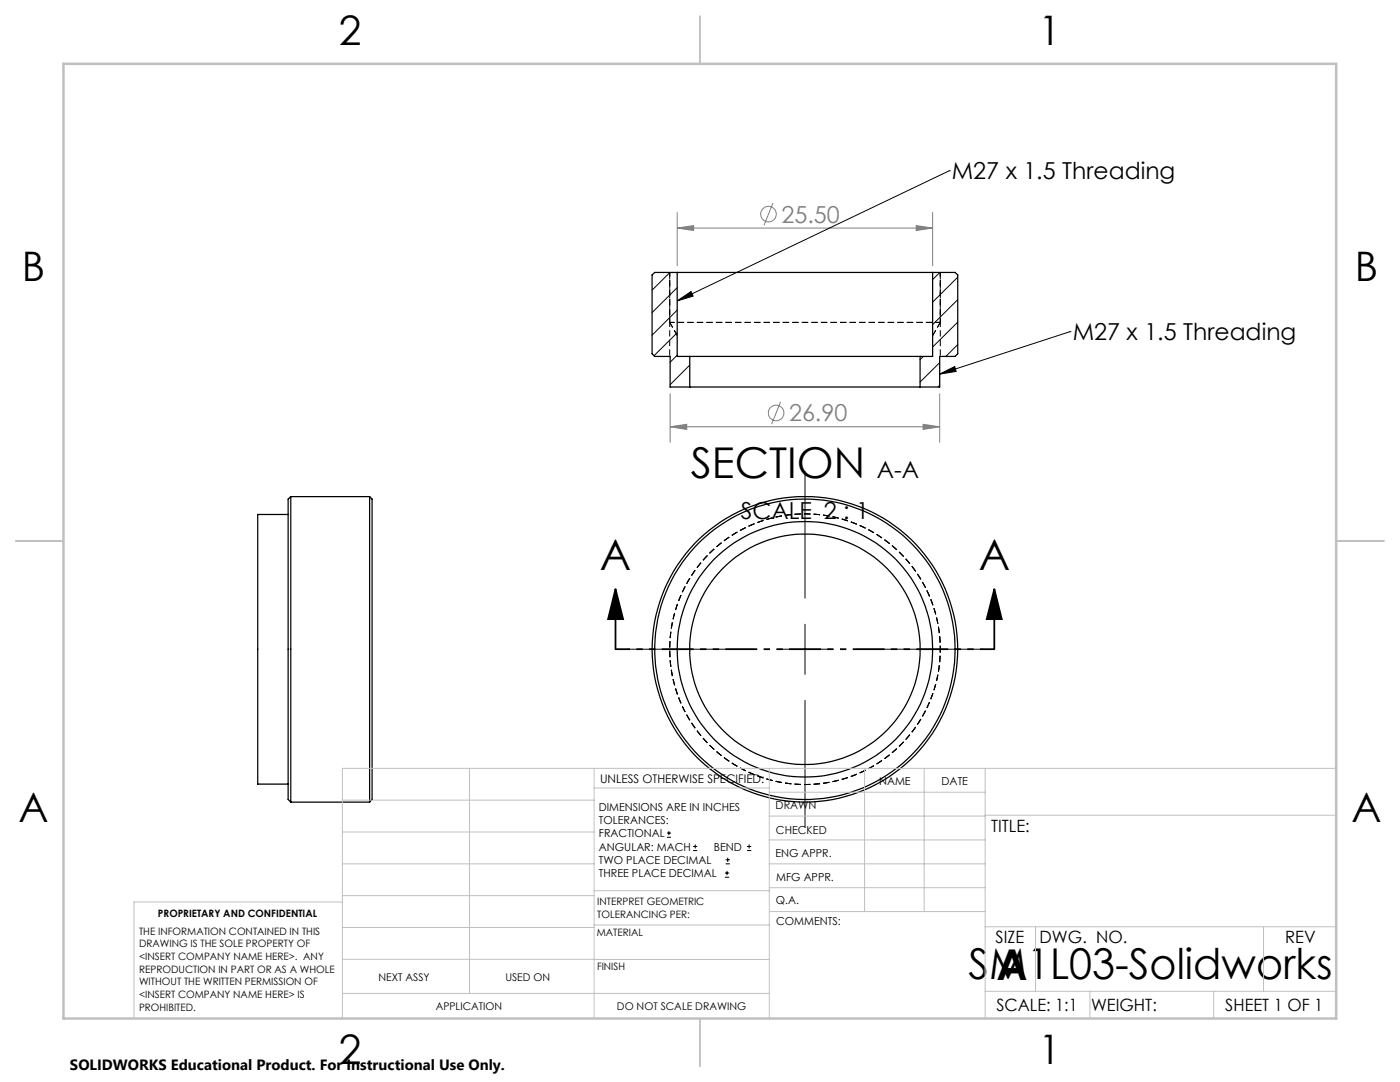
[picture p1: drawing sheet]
<svg xmlns="http://www.w3.org/2000/svg" width="279mm" height="216mm" viewBox="0 0 279 216" stroke-linecap="round" stroke-linejoin="round" font-family="sans-serif">
<g fill="none" stroke="#000" stroke-width=".25">
<path d="M135.1 54.4h51M135.1 54.4h-4.4l-.6 .5v15.7l.6 .5h3v6.1h4M135.1 54.4v16.7h2.6M186.1 54.4h4.5l.5 .5v15.7l-.5 .5h-3.1v6.1h-3.9M186.1 54.4v16.7h-2.5M137.7 71.1h45.9M137.7 77.2h45.9M137.7 71.1v6.1M183.6 71.1v6.1M58 99.1v61M58 99.1l-.5 .5v59.9l.5 .6M58 99.1h15.8"/>
<path d="M73.8 99.1l.5 .5v59.9l-.5 .6M73.8 99.1v61M57.5 102.7h-6.1v53.8h6.1M58 160.1h15.8"/>
<circle cx="160.6" cy="129.5" r="30"/>
<circle cx="160.6" cy="129.5" r="25.5"/>
<circle cx="160.6" cy="129.5" r="23"/>
<circle cx="160.7" cy="129.6" r="30.5"/>
</g>
<g fill="none" stroke="#000" stroke-width=".2">
<path d="M189.4 34.1h.1M189.4 34.1l-54.3 25.9M133.7 54.4l-3.6 3.5M135.1 57.4l-5 5M187.6 54.4l-1.5 1.4M191.1 55.3l-5 5M191.1 59.8l-5 5M135.1 60l2.8-1.8 .4 .9zM135.1 61.9l-5 5M135.1 66.4l-4.6 4.6M135.1 70.9l-1.4 1.4M137.7 72.8l-4 4"/>
<path d="M184.3 71.1l-.7 .7M187.5 74.6l3-1.5 .3 1zM187.5 72.4l-3.9 3.8M187.5 76.8l-.3 .4M191.1 64.3l-5 5M191.1 68.8l-2.3 2.3M213.5 66.2h.1M213.5 66.2l-26 8.4M160.7 94v25.4M125.1 129.5h25.4M155.6 129.5h10.1M160.7 124.5v10.1"/>
<path d="M160.7 139.7v25.4M170.8 129.5h25.4M133.1 167.1h.8M133.1 166.2h.8M133.5 165.8v.9M138.3 169.7h.8M138.3 168.9h.8M138.7 168.5v.8M144.7 175h.8M144.7 174.2h.8M144.8 172.4h.9M144.8 171.6h.9"/>
<path d="M145.1 173.8v.8M145.2 171.1v.9M149.1 169.7h.8M149.1 168.9h.8M149.5 168.5v.8"/>
</g>
<g fill="none" stroke="#808080" stroke-width=".2">
<path d="M135.1 45.5l3.3-.5v1zM135.1 42.3v10.8M135.1 45.5h51M154.3 40.5l-1.8 4.4M182.8 45l3.3 .5-3.3 .5zM186.1 42.3v10.8M133.7 78.5v9.8M187.5 78.5v9.8M133.7 85.2l3.4-.5v1zM133.7 85.2h53.8M155.8 80.2l-1.8 4.4M184.2 84.7l3.3 .5-3.3 .5z"/>
<circle cx="153.4" cy="42.7" r="1.56"/>
<circle cx="154.9" cy="82.4" r="1.55"/>
</g>
<path d="M122.8 117.5l1.6 6h-3zM122.8 117.5v12M198.4 117.5l1.5 6h-3zM198.4 117.5v12" fill="none" stroke="#000" stroke-width=".35"/>
<path d="M187.7 129.5a27 27 0 0 1-40.1 23.7 27 27 0 0 1-1.3-46.5 27 27 0 0 1 41.3 21.4l.1 1.4" fill="none" stroke="#000" stroke-width=".2" stroke-dasharray="1.3 .6" stroke-dashoffset=".6" stroke-linecap="butt"/>
<path d="M198.5 129.5h-75.6" fill="none" stroke="#000" stroke-width=".35" stroke-dasharray="6.3 1.3 1.3 1.3 1.3 1.3" stroke-dashoffset="3.5" stroke-linecap="butt"/>
<path d="M133.7 64.3h54" fill="none" stroke="#000" stroke-width=".2" stroke-dasharray="1.3 .6" stroke-dashoffset=".3" stroke-linecap="butt"/>
<path d="M133.7 54.3v10M187.7 54.3v10" fill="none" stroke="#000" stroke-width=".2" stroke-dasharray="1.3 .6" stroke-dashoffset=".4" stroke-linecap="butt"/>
<path d="M133.7 64.3l1.5 2.6M187.7 64.3l-1.5 2.6" fill="none" stroke="#000" stroke-width=".2" stroke-dasharray="1.3 .6" stroke-dashoffset=".1" stroke-linecap="butt"/>
<path d="M133.7 54.3v16.8M187.7 54.3v16.8" fill="none" stroke="#000" stroke-width=".2" stroke-dasharray="1.3 .6" stroke-dashoffset="-.1" stroke-linecap="butt"/>
<g fill="none" stroke="#c0c0c0" stroke-width=".2">
<path d="M68.3 159.7h50.3M93.7 153.3v44.9M118.6 153.3v49.9M118.6 157.2h34.9M153.5 153.3v49.9M153.5 158.1h43.1M172.5 153.3v28.6M184.4 153.3v28.6M196.6 153.3v49.9M266.7 153.3h-198.4v49.9M68.3 178.7h50.3M68.3 172.4h50.3"/>
<path d="M68.3 166h50.3M68.3 180h-41.6v23.2M118.6 177.7h35M153.5 167.6h43.1M153.5 162.8h43.1M153.5 172.4h43.1M153.5 177.1h43.1M196.6 162.7h70.1M68.3 198.2h85.2M68.3 191.4l85.2 .1M68.3 185.1h50.3M118.6 184.6h35"/>
<path d="M153.6 181.9h43M196.6 197.8h70.1M196.6 184.9h70.1M206.7 184.9v12.9M217.5 197.8v5.4M242.2 197.8v5.4M252.2 184.9v12.9"/>
</g>
<path d="M139.7 3.2v9.5M3.1 107.9h9.6M266.7 107.9h9.5M139.7 203.2v9.6" fill="none" stroke="#c0c0c0" stroke-width=".25"/>
<path d="M12.7 12.7h254v190.5h-254z" fill="none" stroke="#c0c0c0" stroke-width=".5"/>
<g fill="#000">
<path d="M187.5 74.6l3-1.5 .3 1zM135.1 60l2.8-1.8 .4 .9z"/>
<path d="M198.4 117.5l1.5 6h-3zM122.8 117.5l1.6 6h-3z"/>
</g>
<g fill="#808080">
<path d="M135.1 45.5l3.3-.5v1zM182.8 45l3.3 .5-3.3 .5z"/>
<path d="M133.7 85.2l3.4-.5v1zM184.2 84.7l3.3 .5-3.3 .5z"/>
</g>
<g font-size="8.5">
<text x="137.9" y="95.4">SECTION</text>
<text x="119.7" y="113.7">A</text>
<text x="195.3" y="113.7">A</text>
<text x="193.3" y="195.4">SM1L03-Solidworks</text>
<text x="198.9" y="195.5">A</text>
</g>
<g font-size="8.1">
<text x="67.6" y="8.9">2</text>
<text x="207.3" y="8.9">1</text>
<text x="4.4" y="56.2">B</text>
<text x="270.4" y="56.2">B</text>
<text x="3.7" y="164.1">A</text>
<text x="269.7" y="164.1">A</text>
<text x="67.6" y="212.4">2</text>
<text x="207.3" y="212.4">1</text>
</g>
<g font-size="4.7">
<text x="190" y="35.8">M27 x 1.5 Threading</text>
<text x="214.1" y="67.9">M27 x 1.5 Threading</text>
<text x="175" y="95.4">A-A</text>
<text x="147.8" y="103.6">SCALE 2 : 1</text>
</g>
<g font-size="4.7" fill="#808080">
<text x="156" y="44.4">25.50</text>
<text x="157.5" y="84.1">26.90</text>
</g>
<g font-size="3.4">
<text x="197.8" y="166">TITLE:</text>
<text x="198.7" y="188.1">SIZE</text>
<text x="207.5" y="188.1">DWG. NO.</text>
<text x="256.5" y="188.2">REV</text>
<text x="198.8" y="201.7">SCALE: 1:1</text>
<text x="217.7" y="201.8">WEIGHT:</text>
<text x="244.5" y="201.7">SHEET 1 OF 1</text>
</g>
<text font-size="3" x="14" y="213.5">SOLIDWORKS Educational Product. For Instructional Use Only.</text>
<text font-size="2.4" x="119.8" y="156.2">UNLESS OTHERWISE SPECIFIED:</text>
<g font-size="2.2">
<text x="119.5" y="161.8">DIMENSIONS ARE IN INCHES</text>
<text x="154.8" y="161.4">DRAWN</text>
<text x="175.4" y="156.6">NAME</text>
<text x="187.9" y="156.7">DATE</text>
<text x="119.5" y="164.4">TOLERANCES:</text>
<text x="119.5" y="167.1">FRACTIONAL</text>
<text x="154.9" y="166.3">CHECKED</text>
<text x="119.5" y="169.7">ANGULAR: MACH</text>
<text x="119.5" y="172.4">TWO PLACE DECIMAL</text>
<text x="142.5" y="169.7">BEND</text>
<text x="154.8" y="171">ENG APPR.</text>
<text x="119.5" y="175">THREE PLACE DECIMAL</text>
<text x="154.9" y="175.7">MFG APPR.</text>
<text x="154.9" y="180.4">Q.A.</text>
<text x="154.9" y="184.6">COMMENTS:</text>
</g>
<g font-size="2.1">
<text x="75.5" y="195.7">NEXT ASSY</text>
<text x="100.9" y="195.7">USED ON</text>
<text x="86.9" y="201.5">APPLICATION</text>
<text x="123.1" y="201.6">DO NOT SCALE DRAWING</text>
</g>
<g font-size="2">
<text x="31.5" y="182.9">PROPRIETARY AND CONFIDENTIAL</text>
<text x="119.2" y="180.6">INTERPRET GEOMETRIC</text>
<text x="119.2" y="183.1">TOLERANCING PER:</text>
<text x="27.8" y="186.5">THE INFORMATION CONTAINED IN THIS</text>
<text x="27.8" y="189">DRAWING IS THE SOLE PROPERTY OF</text>
<text x="27.8" y="191.6">&lt;INSERT COMPANY NAME HERE&gt;. ANY</text>
<text x="119.1" y="186.7">MATERIAL</text>
<text x="27.8" y="194.1">REPRODUCTION IN PART OR AS A WHOLE</text>
<text x="27.8" y="196.6">WITHOUT THE WRITTEN PERMISSION OF</text>
<text x="119.1" y="193.5">FINISH</text>
<text x="27.8" y="199.1">&lt;INSERT COMPANY NAME HERE&gt; IS</text>
<text x="27.8" y="201.7">PROHIBITED.</text>
</g>
</svg>
